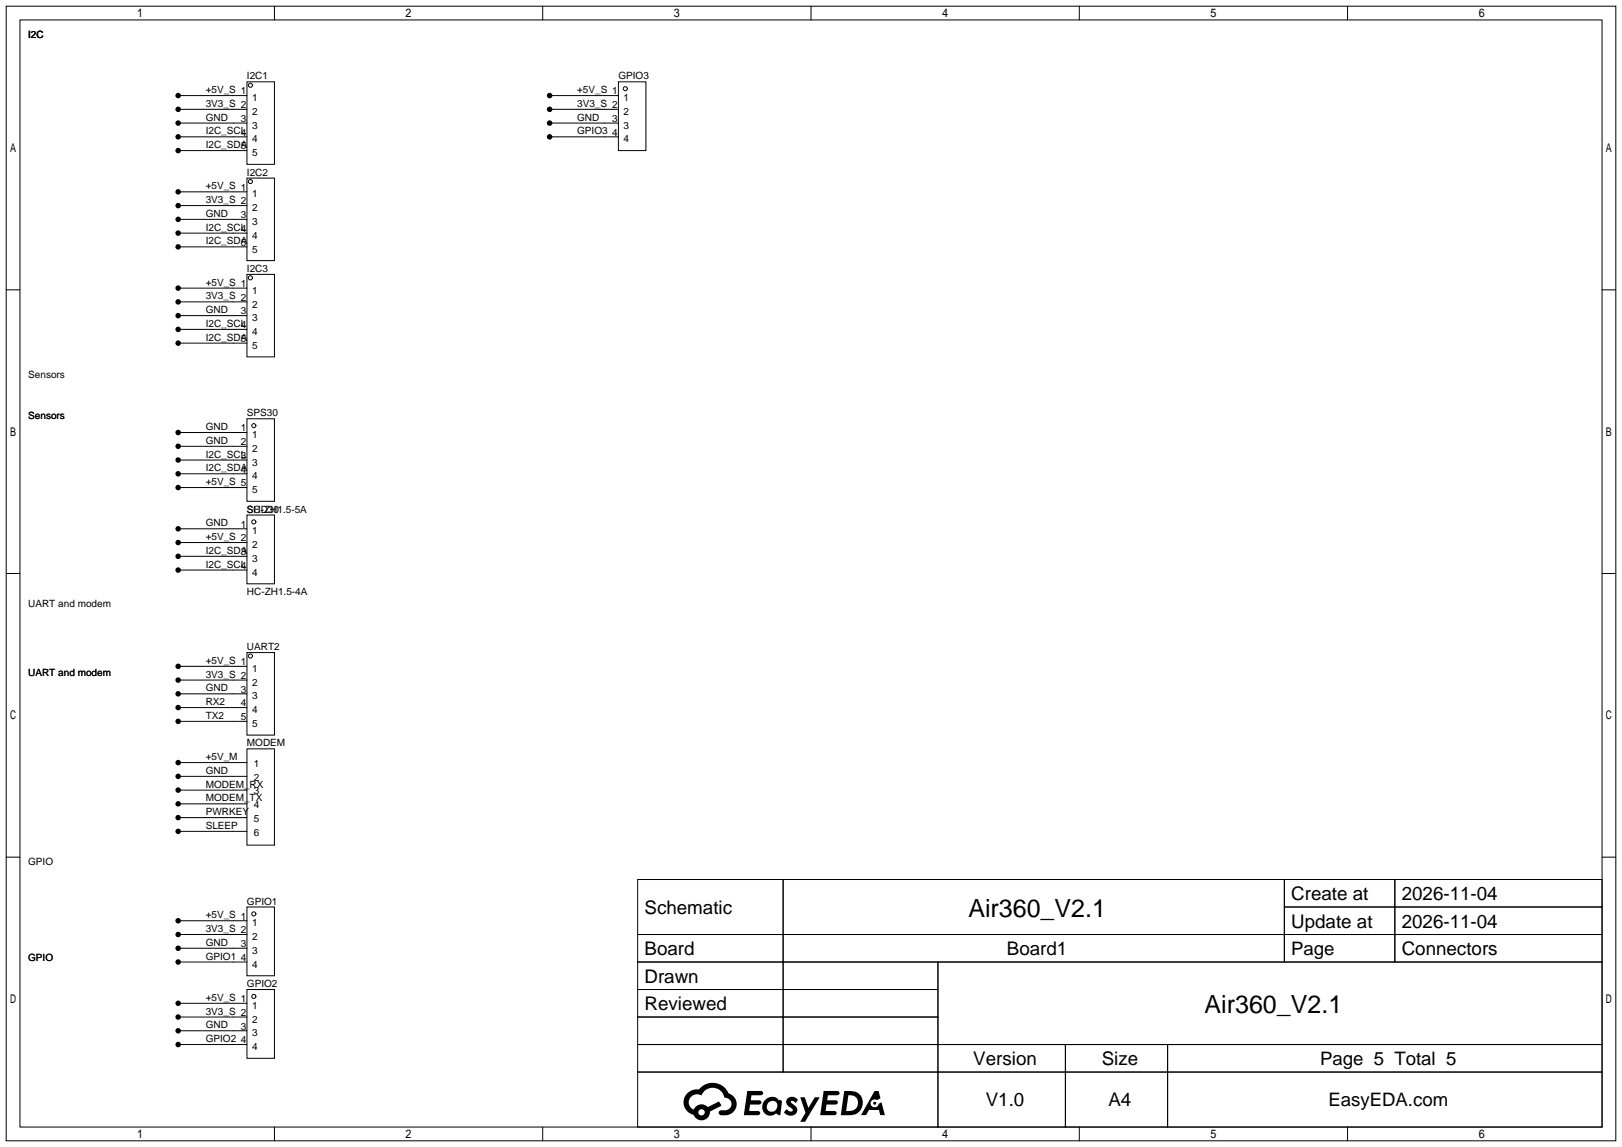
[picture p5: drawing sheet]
<svg xmlns="http://www.w3.org/2000/svg" width="299mm" height="212mm" viewBox="0 0 299 212" stroke-linecap="round" stroke-linejoin="round" font-family="sans-serif">
<g fill="none" stroke="#000" stroke-width=".18">
<path d="M1.1 1.1h297.2v209.6h-297.2zM3.7 3.7h292.1v204.5h-292.1zM32.9 17.7h12.7M45.6 15.1h5.1v15.3h-5.1zM50.7 1.1v2.6M100.2 1.1v2.6M101.5 17.7h12.7M114.2 15.1h5.1v12.7h-5.1zM149.7 1.1v2.6M199.3 1.1v2.6M248.8 1.1v2.6M32.9 20.2h12.7"/>
<path d="M32.9 22.7h12.7M32.9 25.3h12.7M32.9 27.8h12.7M32.9 35.4h12.7M32.9 38h12.7M45.6 32.9h5.1v15.2h-5.1zM101.5 20.2h12.7M101.5 22.7h12.7M101.5 25.3h12.7M1.1 53.5h2.6M32.9 40.5h12.7M32.9 43.1h12.7"/>
<path d="M32.9 45.6h12.7M32.9 53.2h12.7M32.9 55.8h12.7M32.9 58.3h12.7M45.6 50.7h5.1v15.2h-5.1zM295.8 53.5h2.5M32.9 60.8h12.7M32.9 63.4h12.7M32.9 79.9h12.7M45.6 77.3h5.1v15.3h-5.1zM32.9 82.4h12.7M32.9 85h12.7"/>
<path d="M32.9 87.5h12.7M32.9 90h12.7M32.9 97.7h12.7M45.6 95.1h5.1v12.7h-5.1zM1.1 105.9h2.6M32.9 100.2h12.7M32.9 102.7h12.7M32.9 105.3h12.7M295.8 105.9h2.5M32.9 123.1h12.7M32.9 125.6h12.7M32.9 128.1h12.7"/>
<path d="M32.9 130.7h12.7M32.9 133.2h12.7M45.6 120.5h5.1v15.3h-5.1zM45.6 138.3h5.1v17.8h-5.1zM1.1 158.3h2.6M32.9 140.8h12.7M32.9 143.4h12.7M32.9 145.9h12.7M32.9 148.5h12.7M32.9 151h12.7M32.9 153.5h12.7M295.8 158.3h2.5"/>
<path d="M32.9 172.6h12.7M32.9 177.7h12.7M32.9 170.1h12.7M32.9 175.1h12.7M45.6 167.5h5.1v12.7h-5.1zM117.7 162.4h178.1v45.8h-178.1zM117.7 172.6h178.1M117.7 177.7h178.1M144.6 162.4v35.6M173.2 177.7v30.5M237.1 162.4v15.3M237.1 167.5h58.7"/>
<path d="M257.5 162.4v15.3M32.9 192.9h12.7M32.9 187.8h12.7M32.9 185.3h12.7M32.9 190.4h12.7M45.6 182.8h5.1v12.7h-5.1zM117.7 182.8h55.5M117.7 192.9h178.1M117.7 187.8h55.5M117.7 198h178.1M196.7 192.9v15.3M215.6 192.9v15.3"/>
<path d="M50.7 208.2v2.5M100.2 208.2v2.5M149.7 208.2v2.5M199.3 208.2v2.5M248.8 208.2v2.5"/>
<circle cx="46.2" cy="15.7" r=".38"/>
<circle cx="115.4" cy="16.4" r=".38"/>
<circle cx="46.2" cy="33.5" r=".38"/>
<circle cx="46.2" cy="51.3" r=".38"/>
<circle cx="46.9" cy="78.6" r=".38"/>
<circle cx="46.9" cy="96.4" r=".38"/>
<circle cx="46.2" cy="121.2" r=".38"/>
<circle cx="46.9" cy="168.8" r=".38"/>
<circle cx="46.9" cy="184" r=".38"/>
</g>
<g fill="#000">
<path d="M138 201.5h1.6a1.31 1.31 0 0 1 1.2 .2 .4 .4 0 0 1-.3 .6h-1.8l-.1 .9h1.6a.4 .4 0 0 1 .4 .4 .4 .4 0 0 1-.4 .4h-1.7l-.2 1.2h.8a1.23 1.23 0 0 1 1.2 .2 .39 .39 0 0 1-.3 .6h-2.7zM145.5 202.8a1.3 1.3 0 0 1 1.8 .3l-.4 .6a.54 .54 0 0 0-.9-.2l.1 .2a1.58 1.58 0 0 1 1.1 1.6 1.43 1.43 0 0 1-2.5 .1l.5-.6a.64 .64 0 0 0 .5 .5 .64 .64 0 0 0 .7-.3l-.2-.2a1.6 1.6 0 0 1-1-1.6zM147.7 202.7h.9l.7 1.9 1.1-1.9h.9l-2.7 4.5h-.9l1-1.7zM152.1 201.5h1.6a1.32 1.32 0 0 1 1.3 .2 .39 .39 0 0 1-.4 .6h-1.7l-.2 .9h1.7a.4 .4 0 0 1 .3 .4 .4 .4 0 0 1-.4 .4h-1.7l-.2 1.2h.8a1.23 1.23 0 0 1 1.2 .2 .39 .39 0 0 1-.3 .6h-2.7zM161.5 201.5h.7l.4 1.3-.7 .4a.75 .75 0 0 0-1.1 .3 .75 .75 0 0 0 .5 1 .75 .75 0 0 0 .9-.6l.6-.3 .6 2.4h-.9l-.2-1h-1.9l-.5 1h-.9z"/>
<path d="M126.9 201.9a2.37 2.37 0 0 0 1.2 4 1.54 1.54 0 0 0 1.7 1 1.54 1.54 0 0 0 1.3-1.6l2.1-1.1-.5-.8-2 1.1a1.57 1.57 0 0 0-2.6 .4 1.5 1.5 0 0 1-.8-2.1 1.5 1.5 0 0 1 2.2-.5 2.23 2.23 0 0 1 2.3-1.4 2.23 2.23 0 0 1 2 1.8 1.16 1.16 0 0 1 1.2 1.1 1.16 1.16 0 0 1-1 1.3h-.7a.47 .47 0 0 0-.6 .3 .47 .47 0 0 0 .4 .6 2.23 2.23 0 0 0 2.3-.7 2.23 2.23 0 0 0 .4-2.3 2.16 2.16 0 0 0-1.3-1.1 3.2 3.2 0 0 0-5.4-.7l-1.2 .1zM129 205.4a.58 .58 0 0 1 1.1 0 .58 .58 0 0 1-1.1 0z"/>
<path d="M141.3 203.1a1.62 1.62 0 0 0-.4 2.1 1.62 1.62 0 0 0 2 .7l.4-.3 .3 .3 .5 .1 .3-2.5-.2-.3h-.4a1.58 1.58 0 0 0-2.5-.1zM141.9 203.6a.99 .99 0 0 1 1.6 .3 .99 .99 0 0 1-.9 1.4 .94 .94 0 0 1-1-.5 .94 .94 0 0 1 .3-1.2z"/>
<path d="M155.9 201.5l-.7 4.5h1.5a2.27 2.27 0 0 0 2.6-2.3 2.27 2.27 0 0 0-2.7-2.2zM156.6 202.3a1.5 1.5 0 0 1 1.8 1.5 1.5 1.5 0 0 1-1.9 1.4h-.3z"/>
<circle cx="32.9" cy="17.7" r=".51"/>
<circle cx="101.5" cy="17.7" r=".51"/>
<circle cx="32.9" cy="22.7" r=".51"/>
<circle cx="32.9" cy="25.3" r=".51"/>
<circle cx="32.9" cy="35.4" r=".51"/>
<circle cx="32.9" cy="38" r=".51"/>
<circle cx="32.9" cy="27.8" r=".51"/>
<circle cx="32.9" cy="20.2" r=".51"/>
<circle cx="101.5" cy="25.3" r=".51"/>
<circle cx="101.5" cy="22.7" r=".51"/>
<circle cx="101.5" cy="20.2" r=".51"/>
<circle cx="32.9" cy="45.6" r=".51"/>
<circle cx="32.9" cy="58.3" r=".51"/>
<circle cx="32.9" cy="43.1" r=".51"/>
<circle cx="32.9" cy="55.8" r=".51"/>
<circle cx="32.9" cy="40.5" r=".51"/>
<circle cx="32.9" cy="53.2" r=".51"/>
<circle cx="32.9" cy="79.9" r=".51"/>
<circle cx="32.9" cy="60.8" r=".51"/>
<circle cx="32.9" cy="63.4" r=".51"/>
<circle cx="32.9" cy="82.4" r=".51"/>
<circle cx="32.9" cy="90" r=".51"/>
<circle cx="32.9" cy="87.5" r=".51"/>
<circle cx="32.9" cy="85" r=".51"/>
<circle cx="32.9" cy="97.7" r=".51"/>
<circle cx="32.9" cy="105.3" r=".51"/>
<circle cx="32.9" cy="102.7" r=".51"/>
<circle cx="32.9" cy="100.2" r=".51"/>
<circle cx="32.9" cy="123.1" r=".51"/>
<circle cx="32.9" cy="133.2" r=".51"/>
<circle cx="32.9" cy="125.6" r=".51"/>
<circle cx="32.9" cy="130.7" r=".51"/>
<circle cx="32.9" cy="128.1" r=".51"/>
<circle cx="32.9" cy="148.5" r=".51"/>
<circle cx="32.9" cy="151" r=".51"/>
<circle cx="32.9" cy="145.9" r=".51"/>
<circle cx="32.9" cy="153.5" r=".51"/>
<circle cx="32.9" cy="140.8" r=".51"/>
<circle cx="32.9" cy="143.4" r=".51"/>
<circle cx="32.9" cy="175.1" r=".51"/>
<circle cx="32.9" cy="172.6" r=".51"/>
<circle cx="32.9" cy="177.7" r=".51"/>
<circle cx="32.9" cy="170.1" r=".51"/>
<circle cx="32.9" cy="187.8" r=".51"/>
<circle cx="32.9" cy="192.9" r=".51"/>
<circle cx="32.9" cy="190.4" r=".51"/>
<circle cx="32.9" cy="185.3" r=".51"/>
<circle cx="161.5" cy="203.8" r=".28"/>
</g>
<g font-size="4.6">
<text x="178.8" y="169.4">Air360_V2.1</text>
<text x="222.4" y="187.1">Air360_V2.1</text>
</g>
<g font-size="3.5">
<text x="238.4" y="166.2">Create at</text>
<text x="258.8" y="166.2">2026-11-04</text>
<text x="119" y="168.8">Schematic</text>
<text x="238.4" y="171.3">Update at</text>
<text x="258.8" y="171.3">2026-11-04</text>
<text x="119" y="176.4">Board</text>
<text x="185.9" y="176.4">Board1</text>
<text x="258.8" y="176.4">Connectors</text>
<text x="119" y="181.5">Drawn</text>
<text x="119" y="186.6">Reviewed</text>
<text x="179.7" y="196.7">Version</text>
<text x="203.4" y="196.7">Size</text>
<text x="182" y="204.3">V1.0</text>
<text x="204.7" y="204.3">A4</text>
</g>
<g font-size="3.4">
<text x="238.4" y="176.4">Page</text>
<text x="243.7" y="196.7">Page 5 Total 5</text>
<text x="245.3" y="204.3">EasyEDA.com</text>
</g>
<g font-size="1.8">
<text x="5.2" y="7">I2C</text>
<text x="38" y="17.2">+5V_S 1</text>
<text x="45.6" y="14.7">I2C1</text>
<text x="106.6" y="17.2">+5V_S 1</text>
<text x="114.2" y="14.7">GPIO3</text>
<text x="38" y="19.7">3V3_S 2</text>
<text x="38" y="22.3">GND</text>
<text x="44.4" y="22.5">3</text>
<text x="46.5" y="18.7">1</text>
<text x="46.5" y="21.2">2</text>
<text x="46.5" y="23.8">3</text>
<text x="106.6" y="19.7">3V3_S 2</text>
<text x="106.6" y="22.3">GND</text>
<text x="113" y="22.5">3</text>
<text x="115.1" y="18.7">1</text>
<text x="115.1" y="21.2">2</text>
<text x="115.1" y="23.8">3</text>
<text x="38" y="24.8">I2C_SCL</text>
<text x="38" y="27.4">I2C_SDA</text>
<text x="44.4" y="25">4</text>
<text x="44.4" y="27.6">5</text>
<text x="46.5" y="26.3">4</text>
<text x="46.5" y="28.9">5</text>
<text x="106.6" y="24.8">GPIO3</text>
<text x="113" y="25">4</text>
<text x="115.1" y="26.3">4</text>
<text x="38" y="35">+5V_S 1</text>
<text x="45.6" y="32.4">I2C2</text>
<text x="38" y="37.5">3V3_S 2</text>
<text x="38" y="40.1">GND</text>
<text x="44.4" y="40.3">3</text>
<text x="46.5" y="36.5">1</text>
<text x="46.5" y="39">2</text>
<text x="46.5" y="41.6">3</text>
<text x="38" y="42.6">I2C_SCL</text>
<text x="38" y="45.1">I2C_SDA</text>
<text x="44.4" y="42.8">4</text>
<text x="44.4" y="45.4">5</text>
<text x="46.5" y="44.1">4</text>
<text x="46.5" y="46.6">5</text>
<text x="38" y="52.8">+5V_S 1</text>
<text x="45.6" y="50.2">I2C3</text>
<text x="38" y="55.3">3V3_S 2</text>
<text x="38" y="57.8">GND</text>
<text x="44.4" y="58.1">3</text>
<text x="46.5" y="54.3">1</text>
<text x="46.5" y="56.8">2</text>
<text x="46.5" y="59.3">3</text>
<text x="38" y="60.4">I2C_SCL</text>
<text x="38" y="62.9">I2C_SDA</text>
<text x="44.4" y="60.6">4</text>
<text x="44.4" y="63.1">5</text>
<text x="46.5" y="61.9">4</text>
<text x="46.5" y="64.4">5</text>
<text x="5.2" y="69.8">Sensors</text>
<text x="5.2" y="77.4">Sensors</text>
<text x="45.6" y="76.9">SPS30</text>
<text x="38" y="79.4">GND</text>
<text x="38" y="82">GND</text>
<text x="44.4" y="79.7">1</text>
<text x="44.4" y="82.2">2</text>
<text x="46.5" y="80.9">1</text>
<text x="46.5" y="83.5">2</text>
<text x="38" y="84.5">I2C_SCL</text>
<text x="38" y="87">I2C_SDA</text>
<text x="38" y="89.6">+5V_S 5</text>
<text x="44.4" y="84.7">3</text>
<text x="44.4" y="87.3">4</text>
<text x="46.5" y="86">3</text>
<text x="46.5" y="88.5">4</text>
<text x="45.6" y="94.7">SH-ZH1.5-5A</text>
<text x="45.6" y="94.7">SCD30</text>
<text x="46.5" y="91.1">5</text>
<text x="38" y="97.2">GND</text>
<text x="38" y="99.7">+5V_S 2</text>
<text x="44.4" y="97.4">1</text>
<text x="46.5" y="98.7">1</text>
<text x="46.5" y="101.2">2</text>
<text x="38" y="102.3">I2C_SDA</text>
<text x="38" y="104.8">I2C_SCL</text>
<text x="44.4" y="102.5">3</text>
<text x="44.4" y="105.1">4</text>
<text x="46.5" y="103.8">3</text>
<text x="46.5" y="106.3">4</text>
<text x="5.2" y="112.2">UART and modem</text>
<text x="45.6" y="109.9">HC-ZH1.5-4A</text>
<text x="5.2" y="124.9">UART and modem</text>
<text x="38" y="122.6">+5V_S 1</text>
<text x="38" y="125.1">3V3_S 2</text>
<text x="45.6" y="120.1">UART2</text>
<text x="46.5" y="124.1">1</text>
<text x="38" y="127.7">GND</text>
<text x="38" y="130.2">RX2</text>
<text x="44.4" y="127.9">3</text>
<text x="44.4" y="130.5">4</text>
<text x="46.5" y="126.6">2</text>
<text x="46.5" y="129.2">3</text>
<text x="46.5" y="131.7">4</text>
<text x="38" y="132.8">TX2</text>
<text x="44.4" y="133">5</text>
<text x="45.6" y="137.8">MODEM</text>
<text x="46.5" y="134.3">5</text>
<text x="38" y="140.4">+5V_M</text>
<text x="38" y="142.9">GND</text>
<text x="46.9" y="141.6">1</text>
<text x="38" y="145.5">MODEM_RX</text>
<text x="38" y="148">MODEM_TX</text>
<text x="46.9" y="144.2">2</text>
<text x="46.9" y="146.7">3</text>
<text x="46.9" y="149.2">4</text>
<text x="38" y="150.5">PWRKEY</text>
<text x="38" y="153.1">SLEEP</text>
<text x="46.9" y="151.8">5</text>
<text x="46.9" y="154.3">6</text>
<text x="5.2" y="159.7">GPIO</text>
<text x="45.6" y="167.1">GPIO1</text>
<text x="38" y="169.6">+5V_S 1</text>
<text x="38" y="172.1">3V3_S 2</text>
<text x="46.5" y="171.1">1</text>
<text x="46.5" y="173.6">2</text>
<text x="5.2" y="177.5">GPIO</text>
<text x="38" y="174.7">GND</text>
<text x="38" y="177.2">GPIO1</text>
<text x="44.4" y="174.9">3</text>
<text x="44.4" y="177.4">4</text>
<text x="46.5" y="176.2">3</text>
<text x="46.5" y="178.7">4</text>
<text x="38" y="184.8">+5V_S 1</text>
<text x="45.6" y="182.3">GPIO2</text>
<text x="38" y="187.4">3V3_S 2</text>
<text x="38" y="189.9">GND</text>
<text x="44.4" y="190.1">3</text>
<text x="46.5" y="186.3">1</text>
<text x="46.5" y="188.9">2</text>
<text x="46.5" y="191.4">3</text>
<text x="38" y="192.5">GPIO2</text>
<text x="44.4" y="192.7">4</text>
<text x="46.5" y="194">4</text>
</g>
</svg>
